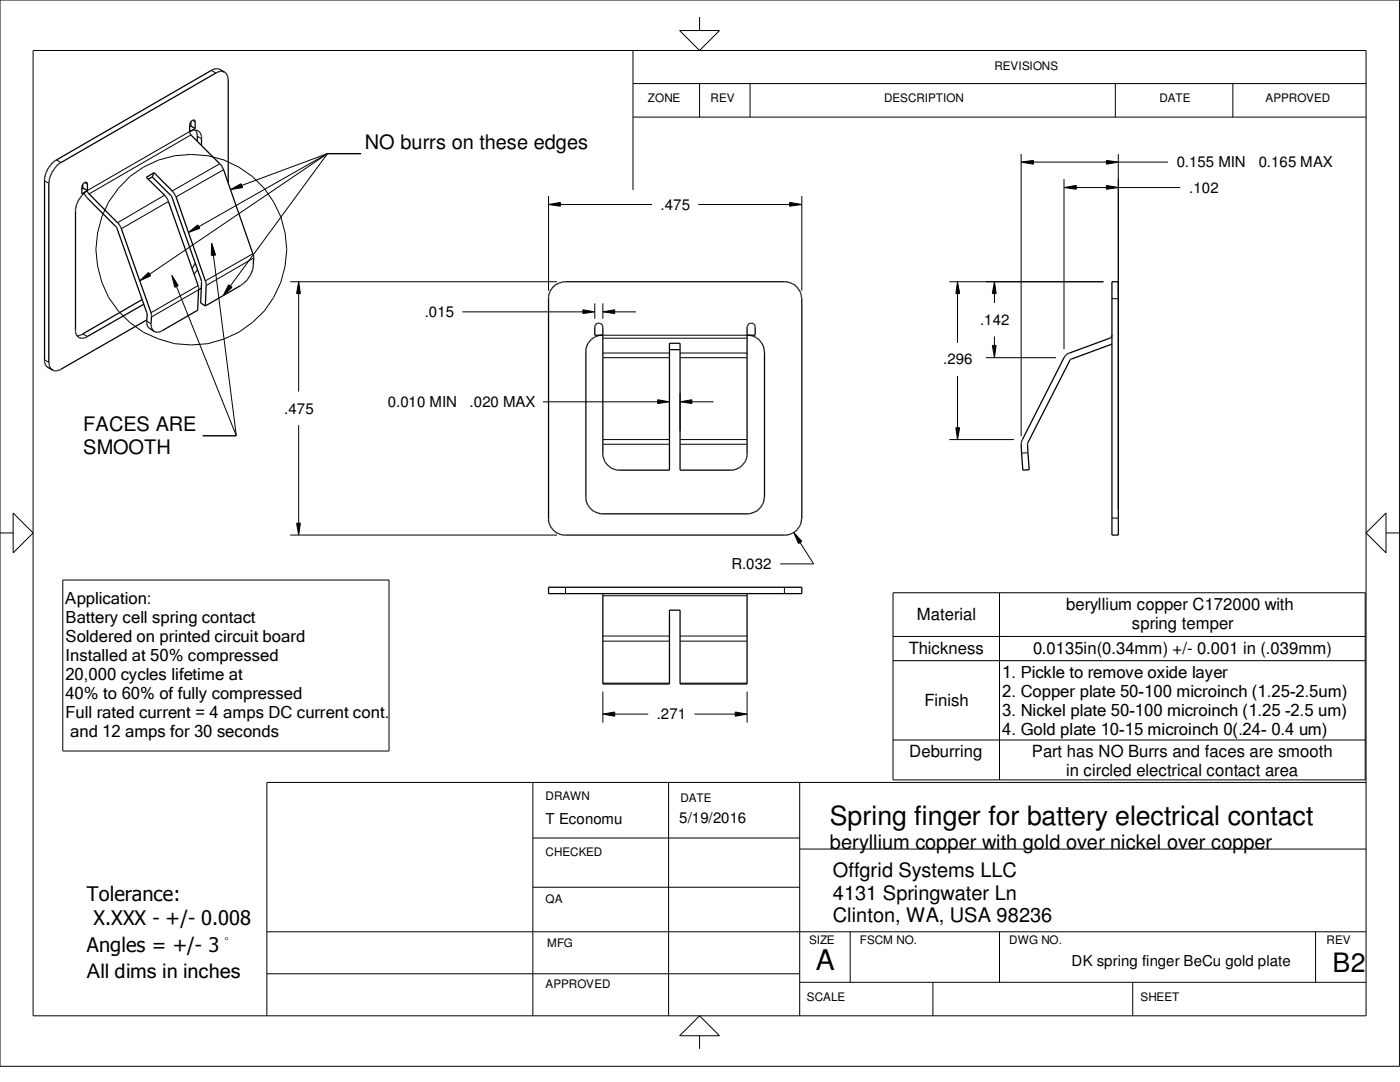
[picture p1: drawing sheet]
<svg xmlns="http://www.w3.org/2000/svg" width="279mm" height="216mm" viewBox="0 0 279 216" stroke-linecap="round" stroke-linejoin="round" font-family="sans-serif">
<g fill="none" stroke="#000" stroke-width=".25">
<path d="M44.8 14.4l-.4-.2h-.5l-.7 .3-31.3 18-1 1.1a5.1 5.1 0 0 0-1.1 2.2l-.1 36.6 .3 1 .5 .4M44.8 14.4l-1.2-.7h-.8l-.6 .3-31 17.9a5 5 0 0 0-2.1 3.2l-.2 .3v36.9l.2 .5 .4 .5 1 .5M44.8 14.4l.4 .3 .4 1v20.8M16.5 36.8l-.2 .3v1.6l1.1-.7M16.5 37.5v-.8l.3-.2a.42 .42 0 0 1 .6 0v1.8l.2 .3 6.1 6 .5 1 6 17.1-.1 2.2 .3 .9 .3 .3M16.5 37.5l.9 .5M16.5 37.5l-.2 .2M16.8 38.6a5.3 5.3 0 0 0-1.7 3v24.8l.2 .6h.5l.7-.3 11.9-6.9M16.8 38.6l.4 .7 6.1 6 6.1 17.3-.1 2.2 .5 .7 .9 .6M16.8 38.5v.1M17.4 38l-.6 .6M30.4 35.3l3.9 3.9 5.9 16.8-.2 4.5 1 .5"/>
<path d="M30.4 35.3l-.8 .4M30.7 34.5l3.9 3.9 .5 .6 6 17.4-.1 4.6M30.7 34.5l-1.5 .9 3.9 3.8 .4 .7 6 17.1 .1 .8M30.7 34.5l-.3 .8M38.1 24.3l-.3 .4 .1 2.1 6 5.9 .7 1.1 5.9 16.8a3.8 3.8 0 0 1 0 2.2l-.1 1a5.4 5.4 0 0 1-1.5 2.4l-.7 .7-7.2 4.1M38.1 25.1l-.3 .1M38.1 25.1v-.9l.3-.2h.5v1.7M38.1 25.1l.8 .6M38.9 25.7l-1.1 .5 .6-.2h1l.5 .3 .3 .8v1.9M39 26l.4 .8v1.3M38.9 52.5l-.5 1.1M39.4 53.8l-.7 .9"/>
<path d="M39.6 57.8l-.1 4.1-7.5 4.3-.9 .1-.4-.2M40.2 57.5l-.6 .3M110.3 57.3a4.2 4.2 0 0 1 2.1-1.1h44.7a3.6 3.6 0 0 1 2.9 3.3l-.1 44.6a3.6 3.6 0 0 1-2.8 2.7h-44.8l-1-.4-1.1-.8-.5-.8-.2-.8v-45l.2-.8zM221.9 56.2h1.3v50.6h-1.3zM28.7 60.7l-11.4 6.6-.5 .2h-.8l-.6-.5M29.3 63.8l-17.2 9.9-.7 .3h-.6l-.3-.2M119.7 66.9l-1 .3-1 .9-.5 .7-.3 .9v30a3.8 3.8 0 0 0 3 2.8h29.7a3.6 3.6 0 0 0 3-3.3l-.1-29.2a3.4 3.4 0 0 0-1.8-2.8l-1-.3M120.3 66.9h-1.6v-1.8l.4-.6h.7l.4 .4 .1 .2v25.9a3.9 3.9 0 0 0 2.8 2.8h10.5v-25.3h2.1v25.3h10.6l1-.3 1-.9 .5-.7 .3-.9v-25.8l.3-.6 .9-.1 .4 .5v1.9h-1.6M133.6 69.8h2.1M221.9 67.1l-.3 .4-8.3 2.9-.4 .2-.6 .7-8.4 16.7-.1 .6 .3 5.2 1.3-.1-.3-5.2 8.4-16.7 8.4-3.1M109.5 117.2h50.5v1.2h-50.5zM120.3 118.4v18.1h13.3v-14.7h2.1v14.7h13.4v-18.1"/>
</g>
<g fill="none" stroke="#000" stroke-width=".2">
<path d="M0 0h279.3v212.8h-279.3zM6.6 10.1h266v192.6h-266zM42.2 14.1l.9 .5M126.3 16.7h146.3M126.3 10.1v27.8M135.6 6.1h8l-4 4zM139.6 3.4v2.7M139.6 16.7v6.7M149.7 16.7v6.7M222.6 16.7v6.7M246 16.7v6.7M8.9 36.1l.8 .5"/>
<path d="M11.3 31.9l.9 .5M16.8 36.4l.6 .3M32.9 38.9l-9.4 5.5M37.8 26.2l-20.4 11.8M38.1 26.9l-20.3 11.8M38.4 24l.5 .3M39.4 27.2l.8 .5M43.9 32.7l-9.5 5.4M44.6 33.9l-9.5 5.4M46 37.8l2.1-1.1 .3 .7zM65.4 30.6h6.7M65.4 30.6l-25.7 14.6"/>
<path d="M65.4 30.6l-35.5 24.1M65.4 30.6l-17.1 6.4M65.4 30.6l-19.4 26.5M109.5 39.1v18.9M126.3 23.4h146.3M160 39.1v18.9M203.8 30.7v56.3M203.8 32.3l2.4-.3v.8zM206.2 32.3h14.6M212.3 35.7v34M212.3 37.4l2.5-.4v.8zM214.8 37.4h6"/>
<path d="M220.8 32l2.4 .3-2.4 .5zM220.8 37l2.4 .4-2.4 .4zM223.2 30.7v71M223.2 32.3h9.9M223.2 37.4h12.3M27.9 56l1.7-1.6 .5 .6zM33.6 40.2l-9.4 5.4M34.3 54.9l1.3 2.1-.7 .3zM35.2 57.1l12 29.9M37.6 46.4l1.9-1.5 .4 .7zM39.5 57l-9.4 5.4M39.6 57.8l-9.4 5.4"/>
<path d="M42.2 48.5l.8 2.4-.8 .1zM42.6 50.9l4.6 36.1M45.6 56.8l.7 .5-1.8 1.7zM50.5 50.6l-9.5 5.4M50.6 51.5l-9.5 5.5M57.9 56.2h53.3M59.6 56.2l.3 2.4h-.7zM59.6 58.6v19.5M109.5 40.8l2.3-.4v.7zM111.8 40.8h18.3M139.4 40.8h18.2M157.6 40.4l2.4 .4-2.4 .3z"/>
<path d="M189.5 56.2h30.7M191.1 56.2l.4 2.4h-.7zM191.1 58.6v9.8M198.5 56.2l.3 2.4h-.8zM198.5 58.6v1.9M221.9 59.6h1.3M8.9 71.8l.8 .5M16.5 66.6l.9 .5M29.3 64.1l.8 .5M92.3 62.2h24M116.3 61.8l2.4 .4-2.4 .4zM118.7 60.5v3.1"/>
<path d="M120.3 71.4h13.3M120.3 67.5h28.8M120.3 70.4h13.3M120.3 66.9h28.8M120.3 60.5v3.1M120.3 62.2l2.4-.4v.8zM122.7 62.2h4.2M131.2 79.8l2.4 .4-2.4 .3zM133.6 78.5v7.5M135.7 71.4h13.4M135.7 70.4h13.4M135.7 78.5v7.5"/>
<path d="M191.1 75v10.3M196.8 71.4h13.9M198 68.9h.8l-.3 2.5zM198.5 67.1v1.8M40.5 87h6.7M59.6 84.8v19.6M108.4 80.2h22.8M120.3 87.7h13.3M120.3 88.6h13.3M135.7 87.7h13.4M135.7 88.6h13.4M135.7 80.2l2.4-.4v.7z"/>
<path d="M138.1 80.2h4.3M189.5 87.7h12.9M190.8 85.3h.7l-.4 2.4zM205.1 90.3l-1.2 .1M0 106.3h2.6M2.6 102.4l4 3.9-4 4zM12.5 115.7h65.1v34.2h-65.1zM57.9 106.8h53.3M59.2 104.4h.7l-.3 2.4zM112.9 117.2v1.2M120.3 118.9h28.8M156.5 117.2v1.2"/>
<path d="M158.4 106.3l1.6 1.7-.7 .5zM159.7 108.3l2.7 4.2h-6.7M178.2 118.3h94.3v37.3h-94.3zM199.5 118.3v37.3M221.9 103.4h1.3M276.6 102.4v7.9l-4-4zM276.6 106.3h2.7M120.3 138v6.2M120.3 136.3h13.3M120.3 127.9h13.3M120.3 126.9h13.3M135.7 136.3h13.4"/>
<path d="M135.7 127.9h13.4M135.7 126.9h13.4M149.1 138v6.2M178.2 127h94.3M178.2 131.8h94.3M106.3 156.1v46.6M120.3 142.5l2.4-.4v.8zM122.7 142.5h6.7M133.4 156.1v46.6M138.6 142.5h8.1M146.7 142.1l2.4 .4-2.4 .4zM159.6 156.1v46.6"/>
<path d="M178.2 147.7h94.3M272.6 156.1h-219.3v46.6M106.3 177h53.3M106.3 167.2h53.3M159.6 169.4h113M53.3 194.3h106.3M53.3 185.9h219.3M159.6 196h113M169.7 185.9v10.1M186.2 196v6.7M199.5 185.9v10.1M226.1 196v6.7"/>
<path d="M262.6 185.9v10.1M139.6 202.7l4 4h-8zM139.6 206.7v2.6"/>
<circle cx="38.2" cy="49.8" r="19"/>
</g>
<g fill="#000">
<path d="M46.1 37.8l1.9-1.1h.2l.2 .6v.2l-1.9 .3z" fill-rule="evenodd"/>
<path d="M203.8 32.3l2.4-.2v.7z" fill-rule="evenodd"/>
<path d="M212.3 37.4l2.5-.3v.7z" fill-rule="evenodd"/>
<path d="M220.8 32.1l2.4 .2-2.4 .5z" fill-rule="evenodd"/>
<path d="M220.8 37.1l2.4 .3-2.4 .4z" fill-rule="evenodd"/>
<path d="M29.5 54.4l-1.4 1.5 .2 .1 1.8-.9-.3-.6zM28 56h.1z" fill-rule="evenodd"/>
<path d="M34.4 55.1l1.1 1.6 .1 .4-.7 .2z" fill-rule="evenodd"/>
<path d="M38 46.1l-.2 .1 .3 .1 1.8-.7v-.1l-.4-.5h-.1zM37.8 46.3v.1z" fill-rule="evenodd"/>
<path d="M42.2 48.6l.8 2v.4h-.8z" fill-rule="evenodd"/>
<path d="M45.6 57l.2-.1 .5 .4-1.7 1.7z" fill-rule="evenodd"/>
<path d="M59.6 56.3l.3 2.3h-.6z" fill-rule="evenodd"/>
<path d="M109.5 40.8l2.3-.3v.6z" fill-rule="evenodd"/>
<path d="M157.6 40.5l2.4 .3-2.4 .3z" fill-rule="evenodd"/>
<path d="M191.1 56.3l.4 2.3h-.7z" fill-rule="evenodd"/>
<path d="M198.5 56.3l.3 2.3h-.7z" fill-rule="evenodd"/>
<path d="M116.3 61.9l2.4 .3-2.4 .4z" fill-rule="evenodd"/>
<path d="M120.3 62.2l2.4-.3v.7z" fill-rule="evenodd"/>
<path d="M131.2 79.8l2.4 .4-2.4 .3z" fill-rule="evenodd"/>
<path d="M135.7 80.2l2.4-.4v.7z" fill-rule="evenodd"/>
<path d="M198 68.9h.8l-.3 2.5z" fill-rule="evenodd"/>
<path d="M190.8 85.3h.7l-.4 2.4z" fill-rule="evenodd"/>
<path d="M59.2 104.4h.7l-.3 2.4z" fill-rule="evenodd"/>
<path d="M158.5 106.4l.1 .1zM158.6 106.5l.7 2 .6-.4 .1-.2z" fill-rule="evenodd"/>
<path d="M120.3 142.5l2.4-.3v.7z" fill-rule="evenodd"/>
<path d="M146.7 142.2l2.4 .3-2.4 .4z" fill-rule="evenodd"/>
</g>
<text font-size="5.7" x="162.8" y="193.5">A</text>
<g font-size="5.3">
<text x="165.6" y="164.6">Spring finger for battery electrical contact</text>
<text x="265.9" y="194">B2</text>
</g>
<g font-size="4">
<text x="72.8" y="29.8">NO burrs on these edges</text>
<text x="16.6" y="86">FACES ARE</text>
<text x="16.6" y="90.5">SMOOTH</text>
<text x="165.6" y="169.3">beryllium copper with gold over nickel over copper</text>
<text x="17.4" y="179.8">Tolerance:</text>
<text x="166.2" y="175.1">Offgrid Systems LLC</text>
<text x="166.2" y="179.6">4131 Springwater Ln</text>
<text x="18.6" y="184.7">X.XXX - +/- 0.008</text>
<text x="166.2" y="184.1">Clinton, WA, USA 98236</text>
<text x="17.4" y="190">Angles = +/- 3 _</text>
<text x="17.4" y="195.2">All dims in inches</text>
</g>
<g font-size="3.4">
<text x="181.4" y="130.5">Thickness</text>
<text x="206.2" y="130.5">0.0135in(0.34mm) +/- 0.001 in (.039mm)</text>
</g>
<g font-size="3.3">
<text x="13" y="120.6">Application:</text>
<text x="13" y="124.4">Battery cell spring contact</text>
<text x="183" y="123.8">Material</text>
<text x="212.8" y="121.8">beryllium copper C172000 with</text>
<text x="225.9" y="125.5">spring temper</text>
<text x="13" y="128.2">Soldered on printed circuit board</text>
<text x="13" y="131.9">Installed at 50% compressed</text>
<text x="13" y="135.6">20,000 cycles lifetime at</text>
<text x="200" y="135.3">1. Pickle to remove oxide layer</text>
<text x="13" y="139.4">40% to 60% of fully compressed</text>
<text x="13" y="143.2">Full rated current = 4 amps DC current cont.</text>
<text x="184.5" y="140.9">Finish</text>
<text x="200" y="139.1">2. Copper plate 50-100 microinch (1.25-2.5um)</text>
<text x="200" y="142.9">3. Nickel plate 50-100 microinch (1.25 -2.5 um)</text>
<text x="14" y="147">and 12 amps for 30 seconds</text>
<text x="200" y="146.6">4. Gold plate 10-15 microinch 0(.24- 0.4 um)</text>
<text x="181.4" y="151.1">Deburring</text>
<text x="205.9" y="151.1">Part has NO Burrs and faces are smooth</text>
<text x="212.8" y="154.9">in circled electrical contact area</text>
</g>
<g font-size="3">
<text x="234.9" y="33.4">0.155 MIN</text>
<text x="251.2" y="33.4">0.165 MAX</text>
<text x="131.8" y="41.8">.475</text>
<text x="237.3" y="38.4">.102</text>
<text x="84.8" y="63.2">.015</text>
<text x="195.6" y="64.8">.142</text>
<text x="188.2" y="72.7">.296</text>
<text x="56.7" y="82.6">.475</text>
<text x="77.4" y="81.2">0.010 MIN</text>
<text x="93.7" y="81.2">.020 MAX</text>
<text x="146" y="113.5">R.032</text>
<text x="131.1" y="143.5">.271</text>
<text x="108.9" y="164.4">T Economu</text>
<text x="135.6" y="164.3">5/19/2016</text>
<text x="213.9" y="192.7">DK spring finger BeCu gold plate</text>
</g>
<g font-size="2.3">
<text x="198.5" y="14">REVISIONS</text>
<text x="129.3" y="20.4">ZONE</text>
<text x="141.8" y="20.4">REV</text>
<text x="176.4" y="20.4">DESCRIPTION</text>
<text x="231.4" y="20.4">DATE</text>
<text x="252.6" y="20.4">APPROVED</text>
<text x="108.9" y="159.6">DRAWN</text>
<text x="135.8" y="159.9">DATE</text>
<text x="108.9" y="170.8">CHECKED</text>
<text x="108.9" y="180.1">QA</text>
<text x="109.2" y="189">MFG</text>
<text x="161.5" y="188.4">SIZE</text>
<text x="171.6" y="188.4">FSCM NO.</text>
<text x="201.4" y="188.4">DWG NO.</text>
<text x="264.8" y="188.4">REV</text>
<text x="108.9" y="197.1">APPROVED</text>
<text x="161" y="199.6">SCALE</text>
<text x="227.6" y="199.6">SHEET</text>
</g>
</svg>
